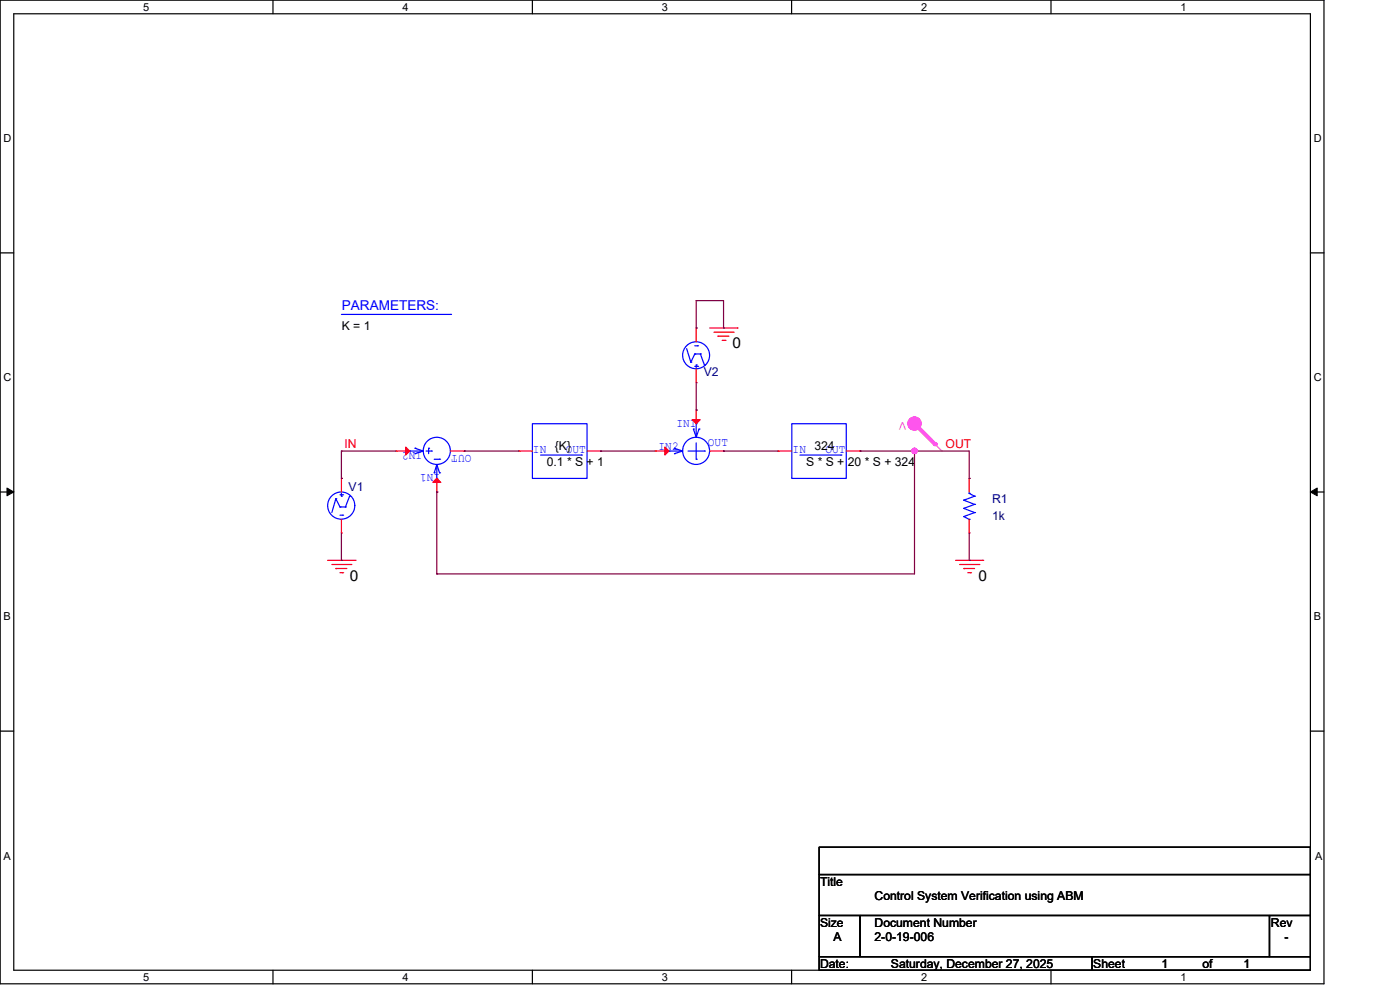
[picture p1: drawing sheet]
<svg xmlns="http://www.w3.org/2000/svg" width="297mm" height="210mm" viewBox="0 0 297 210" stroke-linecap="round" stroke-linejoin="round" font-family="sans-serif">
<g fill="none" stroke="#000" stroke-width=".25">
<path d="M0 0h280.6v208.4h-280.6zM2.9 2.9h274.8v202.6h-274.8zM57.8 0v2.9M112.8 0v2.9M167.8 0v2.9M222.7 0v2.9M0 53.6h2.9M277.7 53.6h2.9M0 104.2h2.9M277.7 104.2h2.9M0 154.9h2.9M277.7 154.9h2.9"/>
<path d="M173.6 179.4h104.1v5.8h-104.1zM173.6 185.2h104.1v8.7h-104.1zM173.6 193.9h8.7v8.7h-8.7zM182.3 193.9h86.7v8.7h-86.7zM269 193.9h8.7v8.7h-8.7zM57.8 205.5v2.9M112.8 205.5v2.9M167.8 205.5v2.9M173.6 202.6h57.8v2.9h-57.8zM222.7 205.5v2.9M231.4 202.6h46.3v2.9h-46.3z"/>
</g>
<path d="M1.5 103.4l1.4 .8-1.4 .8zM277.7 104.2l1.4-.8v1.6z" fill="#000" stroke="#000" stroke-width=".21"/>
<g fill="none" stroke="#f00" stroke-width=".25">
<path d="M150.4 69.5h5.8M151.3 70.4h4.1M152.1 71.2h.1M152.1 71.2h2.4M153 72.1h.6M153.6 72.1h.1M155.4 70.4h.1M156.2 69.5h.1M69.4 118.7h5.8M70.3 119.6h4M74.3 119.6h.1M75.2 118.7h.1"/>
<path d="M202.5 118.7h5.8M203.4 119.6h4M207.4 119.6h.1M208.3 118.7h.1M71.2 120.4h.1M71.2 120.4h2.3M72.1 121.3h.5M72.6 121.3h.1M204.2 120.4h.1M204.2 120.4h2.3M205.1 121.3h.6M205.7 121.3h.1"/>
</g>
<circle cx="193.8" cy="89.7" r="1.43" fill="#f5f" stroke="#f5f" stroke-width=".25"/>
<path d="M193.8 89.7l5.8 5.8M199.6 95.5h.1" fill="none" stroke="#f5f" stroke-width=".25"/>
<path d="M193.8 89.7l4.4 4.4" fill="none" stroke="#f5f" stroke-width=".85"/>
<circle cx="198.2" cy="94.1" r=".42" fill="#f5f"/>
<g fill="none" stroke="#00f" stroke-width=".25">
<path d="M72.4 66.6h23.1M95.5 66.6h.1M145.5 73.8l.9 2.9M146.4 76.7h.1M147.2 75h.1M147.2 75l-.8 1.7M147.2 75h1.2M147.2 73.2h.6M147.2 77.6h.6M147.5 77.3h.1M147.5 77.3v.6M147.8 73.2h.1"/>
<path d="M147.8 77.6h.1M148.4 75h.1M148.4 75l.9 2.3M149.3 77.3h.1M86.8 95.5h.1M86.8 95.5h2.9M88 96.1h.1M88 94.9h.1M88 94.9l1.7 .6M89.7 95.5l-1.7 .6M90.3 95.5h1.1M90.8 94.9h.1"/>
<path d="M90.8 94.9v1.2M91.4 95.5h.1M92 97.3h1.2M92.6 98.4l-.6 1.7M92.6 98.4l.6 1.7M92.6 98.4v2.9M93.2 97.3h.1M112.8 89.7h11.6v11.6h-11.6zM114.6 96.4h8.6M123.2 96.4h.1M141.7 95.5h.1M141.7 95.5h3"/>
<path d="M142.9 94.9h.1M142.9 96.1h.1M142.9 94.9l1.8 .6M144.7 95.5l-1.8 .6M145.8 95.5h3.5M146.9 90.9h.1M146.9 90.9l.6 1.7M147.5 97.3h.1M147.5 89.7h.1M147.5 89.7v2.9M147.5 93.8v3.5M148.1 90.9h.1"/>
<path d="M148.1 90.9l-.6 1.7M149.3 95.5h.1M167.8 89.7h11.5v11.6h-11.5zM169.5 96.4h8.7M178.2 96.4h.1M71.2 105.6h.1M71.2 105.6l-.9 3M71.2 105.6l.9 1.8M72.1 107.4h.1M72.1 107.4h1.1M72.1 109.1h.5M72.1 104.8h.5"/>
<path d="M72.4 105.1h.1M72.4 104.5v.6M72.6 109.1h.1M72.6 104.8h.1M73.2 107.4h.1M74.1 105.1h.1M74.1 105.1l-.9 2.3M92 100.1h.1M92.6 101.3h.1M93.2 100.1h.1M204.2 105.9h.1M204.2 107.7h.1"/>
<path d="M204.2 109.4h.1M204.2 105.9l2.3 .9M204.2 107.7l2.3 .9M204.2 109.4l1.2 .6M205.4 110h.1M205.4 104.5h.1M205.4 104.5l1.1 .6M205.4 104.2v.3M206.5 105.1h.1M206.5 106.8h.1M206.5 108.6h.1M206.5 105.1l-2.3 .8"/>
<path d="M206.5 106.8l-2.3 .9M206.5 108.6l-2.3 .8"/>
<circle cx="147.5" cy="75.2" r="2.86"/>
<circle cx="92.6" cy="95.5" r="2.88"/>
<circle cx="147.5" cy="95.5" r="2.87"/>
<circle cx="72.3" cy="107.1" r="2.88"/>
</g>
<g fill="none" stroke="#f00" stroke-width=".25">
<path d="M147.5 69.5h.1M147.5 69.5v2.9M147.5 78.1v3M83.9 95.5h.1M83.9 95.5h2.9M95.5 95.5h2.9M98.4 95.5h.1M109.9 95.5h.1M109.9 95.5h2.9M124.4 95.5h2.9M127.3 95.5h.1M138.9 95.5h.1"/>
<path d="M138.9 95.5h2.8M147.5 86.9h.1M147.5 81.1h.1M147.5 86.9v2.8M150.4 95.5h2.9M153.3 95.5h.1M164.9 95.5h.1M164.9 95.5h2.9M179.3 95.5h3M182.3 95.5h.1M72.4 101.3h.1M72.4 112.9h.1"/>
<path d="M72.4 101.3v2.9M72.4 110v2.9M92.6 104.2h.1M92.6 101.3v2.9M205.4 112.9h.1M205.4 101.3h.1M205.4 101.3v2.9M205.4 110v2.9"/>
</g>
<g fill="#f00" stroke="#f00" stroke-width=".25">
<path d="M146.7 88.9h1.7l-.9 .8z"/>
<path d="M140.9 94.7l.8 .8-.8 .9z"/>
<path d="M92.6 101.3l.8 .9h-1.7z"/>
<path d="M86 94.7l.8 .8-.8 .9z"/>
</g>
<g fill="none" stroke="#800040" stroke-width=".25">
<path d="M147.5 69.5h.1M147.5 63.7h.1M147.5 63.7v5.8M147.5 63.7h5.8v5.8M153.3 69.5h.1M72.4 95.5h.1M72.4 95.5v5.8M72.4 95.5h11.5M98.4 95.5h.1M98.4 95.5h11.5M127.3 95.5h.1M127.3 95.5h11.6"/>
<path d="M147.5 86.9h.1M147.5 81.1v5.8M153.3 95.5h.1M153.3 95.5h11.6M182.3 95.5h.1M182.3 95.5h23.1v5.8M193.8 95.5h.1M193.8 95.5v26.1h-101.2M72.4 101.3h.1M72.4 118.7h.1M72.4 112.9v5.8M92.6 104.2h.1"/>
<path d="M92.6 104.2v17.4M205.4 101.3h.1M205.4 118.7h.1M205.4 112.9v5.8M92.6 121.6h.1"/>
</g>
<circle cx="193.8" cy="95.5" r=".55" fill="#f0f" stroke="#f0f" stroke-width=".25"/>
<g font-size="3.2">
<text x="155.2" y="73.8">0</text>
<text x="74.2" y="123">0</text>
<text x="207.3" y="123">0</text>
</g>
<text font-size="2.9" fill="#00f" x="72.4" y="65.7">PARAMETERS:</text>
<g font-size="2.6">
<text x="72.4" y="69.8">K = 1</text>
<text x="117.6" y="95.3">{K}OUT</text>
<text x="115.9" y="98.8">0.1 * S + 1</text>
<text x="170.9" y="98.8">S * S + 20 * S + 324</text>
<text x="173.8" y="187.7">Title</text>
<text x="185.3" y="190.6">Control System Verification using ABM</text>
<text x="173.8" y="196.3">Size</text>
<text x="185.3" y="196.3">Document Number</text>
<text x="269.3" y="196.3">Rev</text>
<text x="176.7" y="199.3">A</text>
<text x="185.3" y="199.3">2-0-19-006</text>
<text x="272.2" y="199.3">-</text>
<text x="173.8" y="205.1">Date:</text>
<text x="188.8" y="205.1">Saturday, December 27, 2025</text>
<text x="231.7" y="205.1">Sheet</text>
<text x="246.2" y="205.1">1</text>
<text x="254.8" y="205.1">of</text>
<text x="263.5" y="205.1">1</text>
</g>
<g font-size="2.6" fill="#000080">
<text x="149.1" y="79.7">V2</text>
<text x="73.9" y="104">V1</text>
<text x="210.2" y="106.6">R1</text>
<text x="210.2" y="110.1">1k</text>
</g>
<g font-size="2.6" fill="#f00">
<text x="73" y="95">IN</text>
<text x="200.4" y="95">OUT</text>
</g>
<g font-size="2.6" fill="#00f">
<text x="89.5" y="95.8" transform="rotate(180 89.5 95.8)">IN2</text>
<text x="112.9" y="95.9">IN</text>
<text x="139.6" y="95.3">IN2</text>
<text x="143.3" y="90.4">IN1</text>
<text x="150" y="94.5">OUT</text>
<text x="168" y="95.9">IN 324</text>
<text x="174.9" y="95.9">OUT</text>
<text x="93.3" y="100.5" transform="rotate(180 93.3 100.5)">IN1</text>
<text x="99.9" y="96.4" transform="rotate(180 99.9 96.4)">OUT</text>
</g>
<g font-size="2.3">
<text x="30.4" y="2.2">5</text>
<text x="85.3" y="2.2">4</text>
<text x="140.3" y="2.2">3</text>
<text x="195.2" y="2.2">2</text>
<text x="250.2" y="2.2">1</text>
<text x=".8" y="30.1">D</text>
<text x="278.4" y="30.1">D</text>
<text x=".8" y="80.8">C</text>
<text x="278.4" y="80.8">C</text>
<text x=".8" y="131.4">B</text>
<text x="278.4" y="131.4">B</text>
<text x=".8" y="182.2">A</text>
<text x="278.7" y="182.2">A</text>
<text x="30.4" y="207.7">5</text>
<text x="85.3" y="207.7">4</text>
<text x="140.3" y="207.7">3</text>
<text x="195.2" y="207.7">2</text>
<text x="250.2" y="207.7">1</text>
</g>
<text font-size="2.3" fill="#f5f" x="192" y="89.4" transform="rotate(180 192 89.4)">V</text>
</svg>
